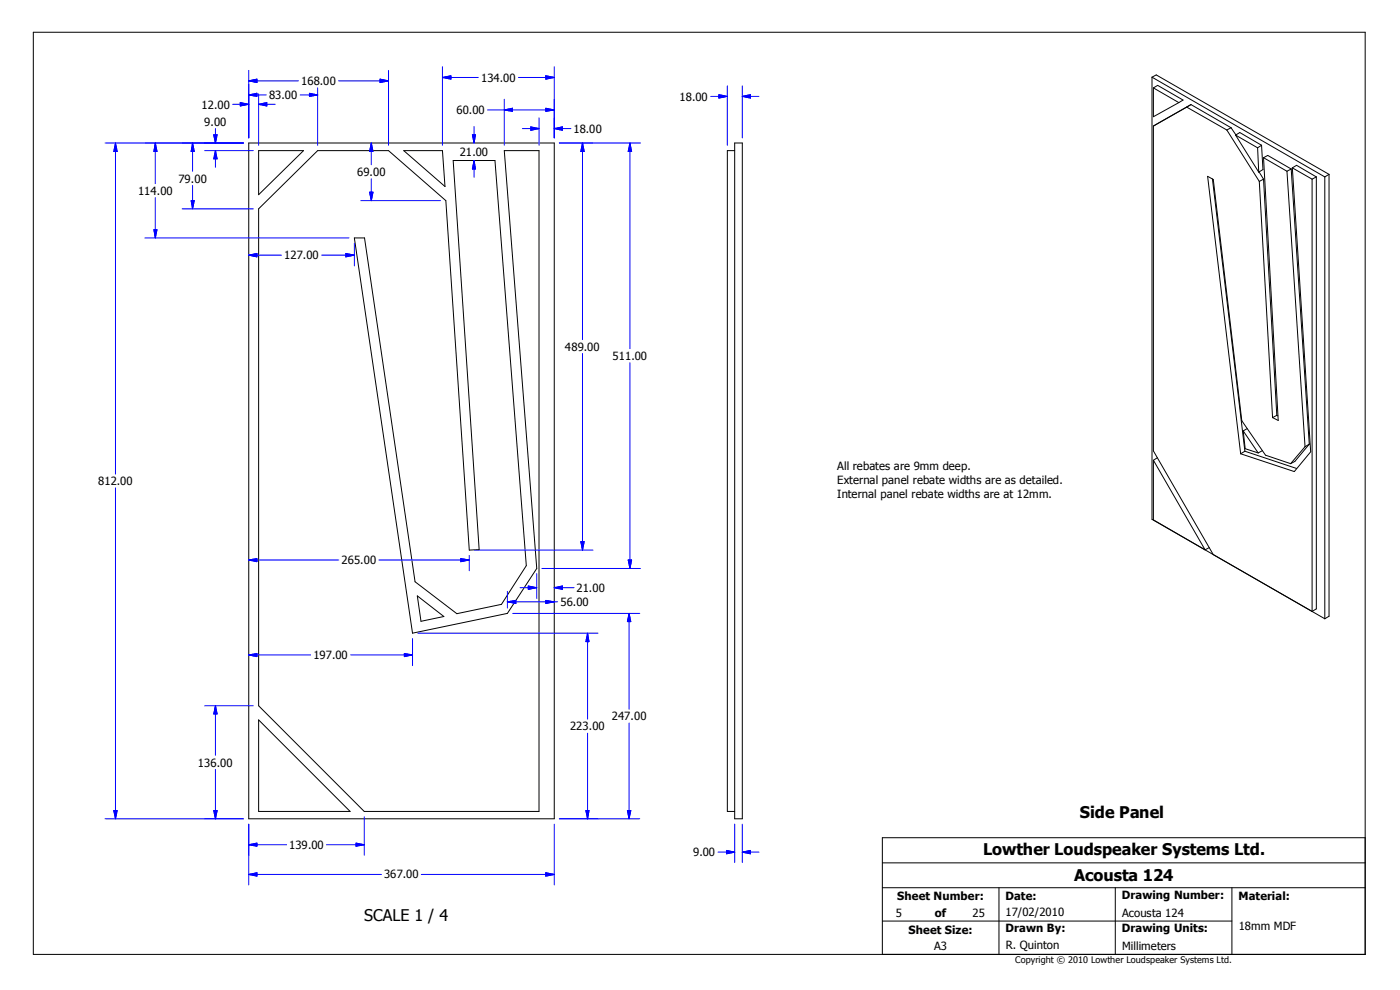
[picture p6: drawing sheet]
<svg xmlns="http://www.w3.org/2000/svg" width="420mm" height="297mm" viewBox="0 0 420 297" stroke-linecap="round" stroke-linejoin="round" font-family="sans-serif">
<g fill="none" stroke="#000" stroke-width=".3">
<path d="M10 9.7h399.4v276.3h-399.4zM345.4 23.1v132.5l51.9 29.8M345.4 23.1l51.9 29.9M345.4 23.1l1.3-.6 51.8 29.8M345.9 37.8v97.3l17.9 31.1M345.9 26.3v8.7l7.6-4.3M345.9 26.3l1.2-.7 7.7 4.4-1.3 .7M345.9 26.3l7.6 4.4M355.9 32.1l-10 5.7M355.9 32.1l12 6.9M357.1 31.3l-11.2 6.5M357.1 31.3l-1.2 .8"/>
<path d="M357.1 31.3l12 7M367.9 39l9.7 15.4M369.1 38.3l1.5 2.1M369.1 38.3l-1.2 .7M74.6 42.9h91.6v202.5h-91.6zM77.6 45.1h13.4l-13.4 13.2zM121.1 45.1h11.6l.7 10.8zM220.3 45.1h-2.2v198.1h2.2M220.3 42.9h2.3v202.5h-2.3zM363.6 53.6l9.7 81.6M370.5 40.5l1.3-.8 6.5 3.8M370.5 40.5l6.6 3.8"/>
<path d="M370.5 40.5l6.9 11.1M377.1 44.3l.3 7.3M377.5 51.5l1.4 2.2M377.6 54.4l4 70.8M378.3 43.5l.4 7.3-1.3 .8M378.3 43.5l-1.2 .8M378.9 53.7l-1.3 .7M378.9 53.7l4 70.8M378.9 47.3l4.4 78.7-1.7-.8M378.9 47.3l1.3-.7 7 4M378.9 47.3l7 4M385.9 51.3l5.4 82.6"/>
<path d="M387.2 50.6l-1.3 .7M387.2 50.6l5.4 82.5M387.5 50.3l5.5 85.1-4.9 5.9-16.1-5.3M387.5 50.3l1.3-.8 5.9 3.5M387.5 50.3l5.9 3.4M394.7 53v129.5l-1.3 .7v-129.5M394.7 53l-1.3 .7M397.3 53v132.4M398.5 52.3v132.4l-1.2 .7M398.5 52.3l-1.2 .7M77.6 62.6l17.6-17.5h21.3l17.2 15 7 104.8 3-.2-7.8-116.6h12.5l9.4 121.4-7.4 11.6-13.4 2.8-12.5-9.6-15.2-103h-3l17.4 118.5 28.4-6 8.9-13.4-9.8-125.3h10.4v198.1h-52.4l-31.6-31.7zM345.9 137.9l15.5 26.9"/>
<path d="M345.9 137.9v17.9l15.5 9M347 137.2l-1.1 .7M372 136l-9.9-83.2 1.7 1 8.6 72.3 7.1 10.3 7.5 2.6M372.8 129.1l.6 5.4 3.9 1.2M372.8 129.1l4.5 6.6M373.3 135.2l-1.3 .8M373.3 135.2l15.5 5.2M374 128.5l-1.2 .6M378.5 135.1l-1.2 .6M382.9 124.5l-1.3 .7M382.9 124.5l.3 .1M391.3 133.9l-4.3 5.1"/>
<path d="M392.6 133.1l-4.3 5.2-1.3 .7M392.6 133.1l-1.3 .8M125.1 178.6l8 6.2-6.9 1.4zM362.6 164.1l-1.2 .7M77.6 215.7l27.4 27.5h-27.4zM264.6 258.6h144.8M409.4 251.1h-144.8v34.9M264.6 276h104.8M264.6 266h144.8M299.6 266v20M334.4 266v20M369.4 266v20"/>
</g>
<g fill="none" stroke="#00f" stroke-width=".3">
<path d="M132.7 20v23.5M166.2 20v21.3M64.6 38.5v4.4M69.8 31.3h4.8M72.1 30.7l2.5 .6-2.5 .5zM74.6 28.5h5.2M74.6 28.5l2.4-.5v.9zM74.6 24.2l2.4-.5v1zM74.6 21.1v20.2M74.6 24.2h14.9M77.6 31.3h4.9M77.6 31.3l2.4-.6v1.1z"/>
<path d="M77.6 28.1v15.4M90 28.5h5.2M92.8 28l2.4 .5-2.4 .4zM95.2 26.3v17.2M101.5 24.2h15M114 23.7l2.5 .5-2.5 .5zM116.5 21.1v22.4M132.7 23.2h10.7M132.7 23.2l2.5-.5v1zM142.2 37.9v5M146.2 32.9h20M151.2 32.9l2.5-.5v1z"/>
<path d="M151.2 29.7v13.8M155.4 23.2h10.8M156.6 38.5h5M159.2 38l2.4 .5-2.4 .5zM161.6 35.3v8.2M163.7 22.7l2.5 .5-2.5 .5zM163.7 32.4l2.5 .5-2.5 .5zM166.2 38.5h5M166.2 38.5l2.5-.5v1zM213.1 28.9h5M215.6 28.4l2.5 .5-2.5 .5zM218.1 25.8v17.7"/>
<path d="M222.6 28.9h5M222.6 28.9l2.4-.5v1zM222.6 25.8v15.5M31.5 42.9h41.5M34.6 42.9l.5 2.5h-1zM34.6 42.9v99.2M46.6 42.9l.5 2.5h-1zM46.6 42.9v12.1M46.6 59.2v12.1M57.7 42.9v8.4M57.7 55.6v7M57.7 42.9l.6 2.5h-1z"/>
<path d="M61.4 45.1h14.5M64.1 40.4h1l-.5 2.5zM64.6 45.1v5M64.6 45.1l.5 2.5h-1zM110.8 57.6h1l-.5 2.5zM111.3 42.9l.5 2.5h-1zM111.3 42.9v6.5M111.3 53.6v6.5M141.6 40.4h1l-.4 2.5zM142.2 48.1v5M142.2 48.1l.4 2.5h-1zM167.7 42.9h24.3"/>
<path d="M174.7 42.9l.5 2.5h-1zM174.7 42.9v58.9M188.9 42.9l.5 2.5h-1zM188.9 42.9v61.6M43.4 71.3h61.2M46.1 68.8h1l-.5 2.5zM54.6 62.6h21.3M57.3 60.1h1l-.6 2.5zM74.6 76.5l2.4-.5v1zM74.6 76.5h9.8M96.4 76.5h9.9M103.7 76l2.6 .5-2.6 .5z"/>
<path d="M106.3 72.9v6.8M108.2 60.1h23.9M174.7 105.9v59M188.9 108.7v61.7M34.6 146.2v99.2M74.6 167.8l2.4-.4v.9zM74.6 167.8h27M113.6 167.8h27.1M138.2 167.4l2.5 .4-2.5 .5zM140.7 166.5v4.5M142.3 164.9h35.5M152.1 177.2v5"/>
<path d="M156 176.1h5M158.4 175.6l2.6 .5-2.6 .5zM161 171.9v7.4M162.5 170.4h29.5M163.7 179.9l2.5 .5-2.5 .5zM166.2 176.1l2.5-.5v1zM166.2 176.1h5.9M174.2 162.3h1l-.5 2.6zM188.4 167.8h1l-.5 2.6zM74.6 196.3l2.4-.5v1zM74.6 196.3h18.5M105.2 196.3h18.5"/>
<path d="M121.2 195.8l2.5 .5-2.5 .5zM123.7 191.4v8.1M125.3 189.8h54M152.1 180.4h15.1M152.1 180.4l2.6-.5v1zM153.8 183.8h38.1M176.2 189.8v25.7M176.2 189.8l.4 2.5h-.9zM188.6 183.8v28.7M188.6 183.8l.5 2.5h-1zM61.4 211.5h14.5M64.6 211.5v14.8"/>
<path d="M64.6 211.5l.5 2.5h-1zM176.2 219.7v25.7M188.6 216.7v28.7M64.6 230.6v14.8M31.5 245.4h41.5M34.1 242.9h1l-.5 2.5zM64.1 242.9h1l-.5 2.5zM74.6 253.2l2.4-.5v.9zM74.6 247v18.2M74.6 253.2h11.3M97.9 253.2h11.3M106.8 252.7l2.4 .5-2.4 .4z"/>
<path d="M109.2 244.8v11.5M166.2 247v18.2M167.7 245.4h24.2M175.7 242.9h.9l-.4 2.5zM188.1 242.9h1l-.5 2.5zM215.3 255.4h5M217.8 254.9l2.5 .5-2.5 .5zM220.3 247v11.5M222.6 255.4l2.4-.5v1zM222.6 247v11.5M222.6 255.4h5M74.6 262.1l2.4-.6v1.1z"/>
<path d="M74.6 262.1h39.8M126.3 262.1h39.9M163.7 261.5l2.5 .6-2.5 .5z"/>
</g>
<g fill="#00f" stroke="#00f" stroke-width=".3">
<path d="M74.6 28.5l2.4-.5v.9z" fill-rule="evenodd"/>
<path d="M92.8 28l2.4 .5-2.4 .4z" fill-rule="evenodd"/>
<path d="M72.1 30.7l2.5 .6-2.5 .5z" fill-rule="evenodd"/>
<path d="M77.6 31.3l2.4-.6v1.1z" fill-rule="evenodd"/>
<path d="M74.6 24.2l2.4-.5v1z" fill-rule="evenodd"/>
<path d="M114 23.7l2.5 .5-2.5 .5z" fill-rule="evenodd"/>
<path d="M132.7 23.2l2.5-.5v1z" fill-rule="evenodd"/>
<path d="M163.7 22.7l2.5 .5-2.5 .5z" fill-rule="evenodd"/>
<path d="M151.2 32.9l2.5-.5v1z" fill-rule="evenodd"/>
<path d="M163.7 32.4l2.5 .5-2.5 .5z" fill-rule="evenodd"/>
<path d="M166.2 38.5l2.5-.5v1z" fill-rule="evenodd"/>
<path d="M159.2 38l2.4 .5-2.4 .5z" fill-rule="evenodd"/>
<path d="M74.6 76.5l2.4-.5v1z" fill-rule="evenodd"/>
<path d="M103.7 76l2.6 .5-2.6 .5z" fill-rule="evenodd"/>
<path d="M158.4 175.6l2.6 .5-2.6 .5z" fill-rule="evenodd"/>
<path d="M166.2 176.1l2.5-.5v1z" fill-rule="evenodd"/>
<path d="M163.7 179.9l2.5 .5-2.5 .5z" fill-rule="evenodd"/>
<path d="M152.1 180.4l2.6-.5v1z" fill-rule="evenodd"/>
<path d="M74.6 167.8l2.4-.4v.9z" fill-rule="evenodd"/>
<path d="M138.2 167.4l2.5 .4-2.5 .5z" fill-rule="evenodd"/>
<path d="M121.2 195.8l2.5 .5-2.5 .5z" fill-rule="evenodd"/>
<path d="M74.6 196.3l2.4-.5v1z" fill-rule="evenodd"/>
<path d="M74.6 253.2l2.4-.5v.9z" fill-rule="evenodd"/>
<path d="M106.8 252.7l2.4 .5-2.4 .4z" fill-rule="evenodd"/>
<path d="M57.3 60.1h1l-.6 2.5z" fill-rule="evenodd"/>
<path d="M57.7 42.9l.6 2.5h-1z" fill-rule="evenodd"/>
<path d="M111.3 42.9l.5 2.5h-1z" fill-rule="evenodd"/>
<path d="M110.8 57.6h1l-.5 2.5z" fill-rule="evenodd"/>
<path d="M142.2 48.1l.4 2.5h-1z" fill-rule="evenodd"/>
<path d="M141.6 40.4h1l-.4 2.5z" fill-rule="evenodd"/>
<path d="M64.1 40.4h1l-.5 2.5z" fill-rule="evenodd"/>
<path d="M64.6 45.1l.5 2.5h-1z" fill-rule="evenodd"/>
<path d="M46.1 68.8h1l-.5 2.5z" fill-rule="evenodd"/>
<path d="M46.6 42.9l.5 2.5h-1z" fill-rule="evenodd"/>
<path d="M174.7 42.9l.5 2.5h-1z" fill-rule="evenodd"/>
<path d="M174.2 162.3h1l-.5 2.6z" fill-rule="evenodd"/>
<path d="M188.4 167.8h1l-.5 2.6z" fill-rule="evenodd"/>
<path d="M188.9 42.9l.5 2.5h-1z" fill-rule="evenodd"/>
<path d="M188.6 183.8l.5 2.5h-1z" fill-rule="evenodd"/>
<path d="M188.1 242.9h1l-.5 2.5z" fill-rule="evenodd"/>
<path d="M176.2 189.8l.4 2.5h-.9z" fill-rule="evenodd"/>
<path d="M175.7 242.9h.9l-.4 2.5z" fill-rule="evenodd"/>
<path d="M64.1 242.9h1l-.5 2.5z" fill-rule="evenodd"/>
<path d="M64.6 211.5l.5 2.5h-1z" fill-rule="evenodd"/>
<path d="M34.1 242.9h1l-.5 2.5z" fill-rule="evenodd"/>
<path d="M34.6 42.9l.5 2.5h-1z" fill-rule="evenodd"/>
<path d="M163.7 261.5l2.5 .6-2.5 .5z" fill-rule="evenodd"/>
<path d="M74.6 262.1l2.4-.6v1.1z" fill-rule="evenodd"/>
<path d="M215.6 28.4l2.5 .5-2.5 .5z" fill-rule="evenodd"/>
<path d="M222.6 28.9l2.4-.5v1z" fill-rule="evenodd"/>
<path d="M217.8 254.9l2.5 .5-2.5 .5z" fill-rule="evenodd"/>
<path d="M222.6 255.4l2.4-.5v1z" fill-rule="evenodd"/>
</g>
<g font-size="4.8">
<text x="323.8" y="245.2">Side Panel</text>
<text x="294.8" y="256.2">Lowther Loudspeaker Systems Ltd.</text>
<text x="322.1" y="264.1">Acousta 124</text>
<text x="109.2" y="276.1">SCALE 1 / 4</text>
</g>
<g font-size="3.4">
<text x="80.7" y="29.6">83.00</text>
<text x="90.3" y="25.5">168.00</text>
<text x="144.3" y="24.5">134.00</text>
<text x="60.5" y="32.5">12.00</text>
<text x="136.9" y="34.1">60.00</text>
<text x="203.7" y="30.2">18.00</text>
<text x="61.2" y="37.7">9.00</text>
<text x="172" y="39.8">18.00</text>
<text x="137.8" y="46.8">21.00</text>
<text x="107.1" y="52.8">69.00</text>
<text x="41.4" y="58.3">114.00</text>
<text x="53.5" y="54.7">79.00</text>
<text x="85.2" y="77.7">127.00</text>
<text x="169.4" y="105.2">489.00</text>
<text x="183.6" y="107.9">511.00</text>
<text x="251" y="140.9">All rebates are 9mm deep.</text>
<text x="29.5" y="145.4">812.00</text>
<text x="251" y="145">External panel rebate widths are as detailed.</text>
<text x="251" y="149.1">Internal panel rebate widths are at 12mm.</text>
<text x="102.4" y="169.1">265.00</text>
<text x="172.9" y="177.4">21.00</text>
<text x="168.1" y="181.6">56.00</text>
<text x="94" y="197.5">197.00</text>
<text x="183.5" y="215.8">247.00</text>
<text x="170.9" y="218.8">223.00</text>
<text x="59.4" y="229.7">136.00</text>
<text x="86.7" y="254.4">139.00</text>
<text x="207.9" y="256.6">9.00</text>
<text x="115.1" y="263.2">367.00</text>
<text x="269.1" y="269.8">Sheet Number:</text>
<text x="301.5" y="269.8">Date:</text>
<text x="336.4" y="269.5">Drawing Number:</text>
<text x="371.3" y="269.8">Material:</text>
<text x="268.6" y="274.8">5</text>
<text x="280.3" y="274.8">of</text>
<text x="291.6" y="274.8">25</text>
<text x="301.5" y="274.6">17/02/2010</text>
<text x="336.5" y="274.8">Acousta 124</text>
<text x="272.5" y="279.8">Sheet Size:</text>
<text x="301.5" y="279.4">Drawn By:</text>
<text x="336.4" y="279.4">Drawing Units:</text>
<text x="371.4" y="278.8">18mm MDF</text>
<text x="280.1" y="284.7">A3</text>
<text x="301.6" y="284.5">R. Quinton</text>
<text x="336.5" y="284.7">Millimeters</text>
</g>
<text font-size="2.7" x="304.4" y="288.6">Copyright © 2010 Lowther Loudspeaker Systems Ltd.</text>
</svg>
